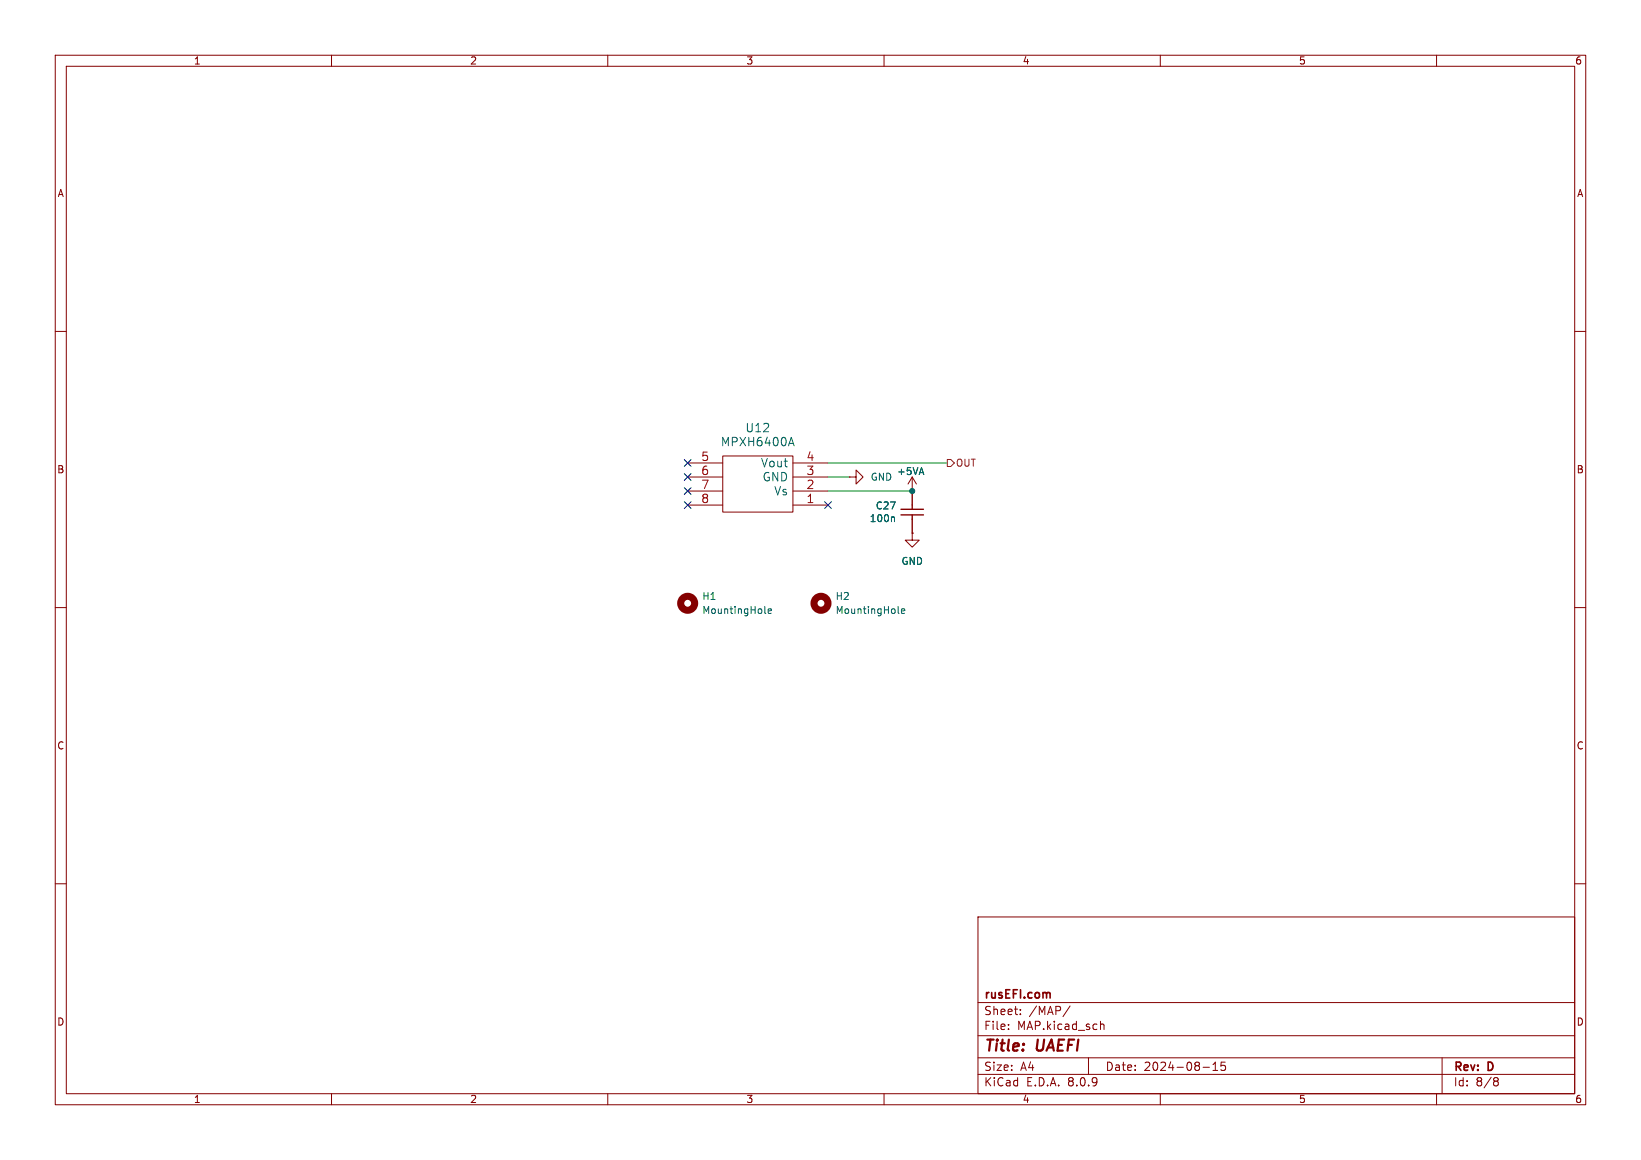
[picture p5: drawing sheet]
<svg xmlns="http://www.w3.org/2000/svg" width="297mm" height="210mm" viewBox="0 0 297 210" stroke-linecap="round" stroke-linejoin="round" font-family="sans-serif">
<g fill="none" stroke="#840000" stroke-width=".18">
<path d="M10 10h277v190h-277zM12 12h273v186h-273zM60 10v2M110 10v2M160 10v2M210 10v2M260 10v2M10 60h2M285 60h2M124.5 91.4h6.3M124.5 88.9h6.3M124.5 86.4h6.3"/>
<path d="M124.5 83.8h6.3M130.8 82.6h12.7v10.1h-12.7zM143.5 91.4h6.4M143.5 88.9h6.4M143.5 86.4h6.4M143.5 83.8h6.4M153.7 86.4h1.2v-1.3l1.3 1.3-1.3 1.2v-1.2M153.7 86.4h.1M165.1 88.9h.1M165.1 96.5v1.3h1.3l-1.3 1.3-1.3-1.3h1.3M165.1 96.5h.1M165.1 86.4l-.8 1.2"/>
<path d="M165.1 86.4v5M165.1 94v2.5M165.1 86.4l.8 1.2M10 110h2M285 110h2M10 160h2M177 166h108v32h-108zM285 160h2M60 198v2M110 198v2M160 198v2M177 194.5h108"/>
<path d="M177 191.5h108M177 187.5h108M177 181.5h108M182.5 186.3v.1M182.5 185.5v.1M184.7 183.6v.1M184.7 182.8v.1M193.7 182.1l-1.3 2M197 191.5v3M199.2 184.9v1.5M199.2 185.5l.2-.1 .3 .1 .1 .9M210 198v2"/>
<path d="M217.7 193.2h1.2M219.5 193.8h.9M219.5 192.7l.5-.4v1.5M221.7 192.3h-.7v.7l.2-.1h.5l.1 .3-.1 .5-.2 .1-.5-.1M260 198v2M261 191.5v6.5M270.6 195.1l.4 .1 .2 .2-.3 .3M270.6 195.7h.3M270.9 195.7l.2 .2 .1 .4-.2 .2-.4 .1"/>
</g>
<path d="M189.8 179.7l.3 .2v.8" fill="none" stroke="#840000" stroke-width=".3"/>
<path d="M143.2 79.2l.5 1.5M142.9 80.3h.7M161.7 93.6l.2 .2v.6M138.4 110.9l.2 .2M139 110.6l.6-.1v-.2l-.4-.1-.2 .2 .1 .6h.5M162.5 110.9l.2 .2M163.2 110.6l.6-.1-.1-.2-.4-.1-.1 .2v.6h.5" fill="none" stroke="#006464" stroke-width=".18"/>
<g fill="none" stroke="#840000" stroke-width="1.3">
<circle cx="124.5" cy="109.2" r="1.27"/>
<circle cx="148.6" cy="109.2" r="1.27"/>
</g>
<path d="M163.1 93.2h4M163.1 92.2h4M165.1 91.4v.8M165.1 93.2v.8" fill="none" stroke="#840000" stroke-width=".25"/>
<path d="M171.4 83.2h.7l.6 .6-.6 .7h-.7z" fill="none" stroke="#725600" stroke-width=".18"/>
<path d="M149.9 86.4h3.8M149.9 83.8h21.5M149.9 88.9h15.2" fill="none" stroke="#009600" stroke-width=".18"/>
<path d="M123.9 88.3l1.2 1.2M123.9 85.8l1.2 1.2M123.9 83.2l1.2 1.2M123.9 90.8l1.2 1.2M125.1 88.3l-1.2 1.2M125.1 85.8l-1.2 1.2M125.1 83.2l-1.2 1.2M125.1 90.8l-1.2 1.2M149.3 90.8l1.2 1.2M150.5 90.8l-1.2 1.2" fill="none" stroke="#000084" stroke-width=".18"/>
<circle cx="165.1" cy="88.9" r=".46" fill="#009600" stroke="#009600" stroke-width=".18"/>
<g font-size="2.8" fill="#840000">
<text x="178" y="190.9">Title:</text>
<text x="187.7" y="190.9">UAEFI</text>
</g>
<g font-size="2.1" fill="#a90000">
<text x="126.8" y="83.6">5</text>
<text x="145.9" y="83.6">4</text>
<text x="126.8" y="86.1">6</text>
<text x="126.8" y="88.6">7</text>
<text x="145.9" y="88.6">2</text>
<text x="145.9" y="86.1">3</text>
<text x="126.8" y="91.2">8</text>
<text x="145.9" y="91.2">1</text>
</g>
<g font-size="2.1" fill="#006464">
<text x="130.4" y="81">MPXH6400A</text>
<text x="134.8" y="78.5">U12</text>
<text x="137.7" y="84.8">Vout</text>
<text x="138" y="87.4">GND</text>
<text x="140.1" y="89.9">Vs</text>
</g>
<g font-size="2.1" fill="#840000">
<text x="178" y="184">Sheet:</text>
<text x="178" y="181.2">rusEFI.com</text>
<text x="186.2" y="184">/MAP/</text>
<text x="178" y="186.7">File:</text>
<text x="184.1" y="186.7">MAP.kicad_sch</text>
<text x="178" y="196.9">KiCad</text>
<text x="178" y="194.1">Size:</text>
<text x="184.7" y="194.1">A4</text>
<text x="185.7" y="196.9">E.D.A.</text>
<text x="193.3" y="196.9">8.0.9</text>
<text x="200" y="194.1">Date:</text>
<text x="207" y="194.1">2024-08-15</text>
<text x="263" y="194.3">Rev:</text>
<text x="263" y="196.9">Id:</text>
<text x="267.1" y="196.9">8/8</text>
<text x="269.4" y="194.3">D</text>
</g>
<g font-size="1.8" fill="#840000">
<text x="35" y="11.9">1</text>
<text x="85" y="11.9">2</text>
<text x="135" y="11.9">3</text>
<text x="185" y="11.9">4</text>
<text x="235" y="11.9">5</text>
<text x="285" y="11.9">6</text>
<text x="10.3" y="35.9">A</text>
<text x="285.3" y="35.9">A</text>
<text x="10.3" y="85.9">B</text>
<text x="285.3" y="85.9">B</text>
<text x="10.3" y="135.9">C</text>
<text x="285.3" y="135.9">C</text>
<text x="10.3" y="185.9">D</text>
<text x="285.3" y="185.9">D</text>
<text x="35" y="199.9">1</text>
<text x="85" y="199.9">2</text>
<text x="135" y="199.9">3</text>
<text x="185" y="199.9">4</text>
<text x="235" y="199.9">5</text>
<text x="285" y="199.9">6</text>
</g>
<g font-size="1.8" fill="#006464">
<text x="157.5" y="87.2">GND</text>
<text x="162.3" y="86.2">+5VA</text>
<text x="157.3" y="94.7">100n</text>
<text x="158.4" y="92.4">C27</text>
<text x="163.1" y="102.5">GND</text>
<text x="127" y="108.8">H1</text>
<text x="127" y="111.4">MountingHole</text>
<text x="151.1" y="108.8">H2</text>
<text x="151.1" y="111.4">MountingHole</text>
</g>
<text font-size="1.8" fill="#725600" x="172.9" y="84.7">OUT</text>
</svg>
